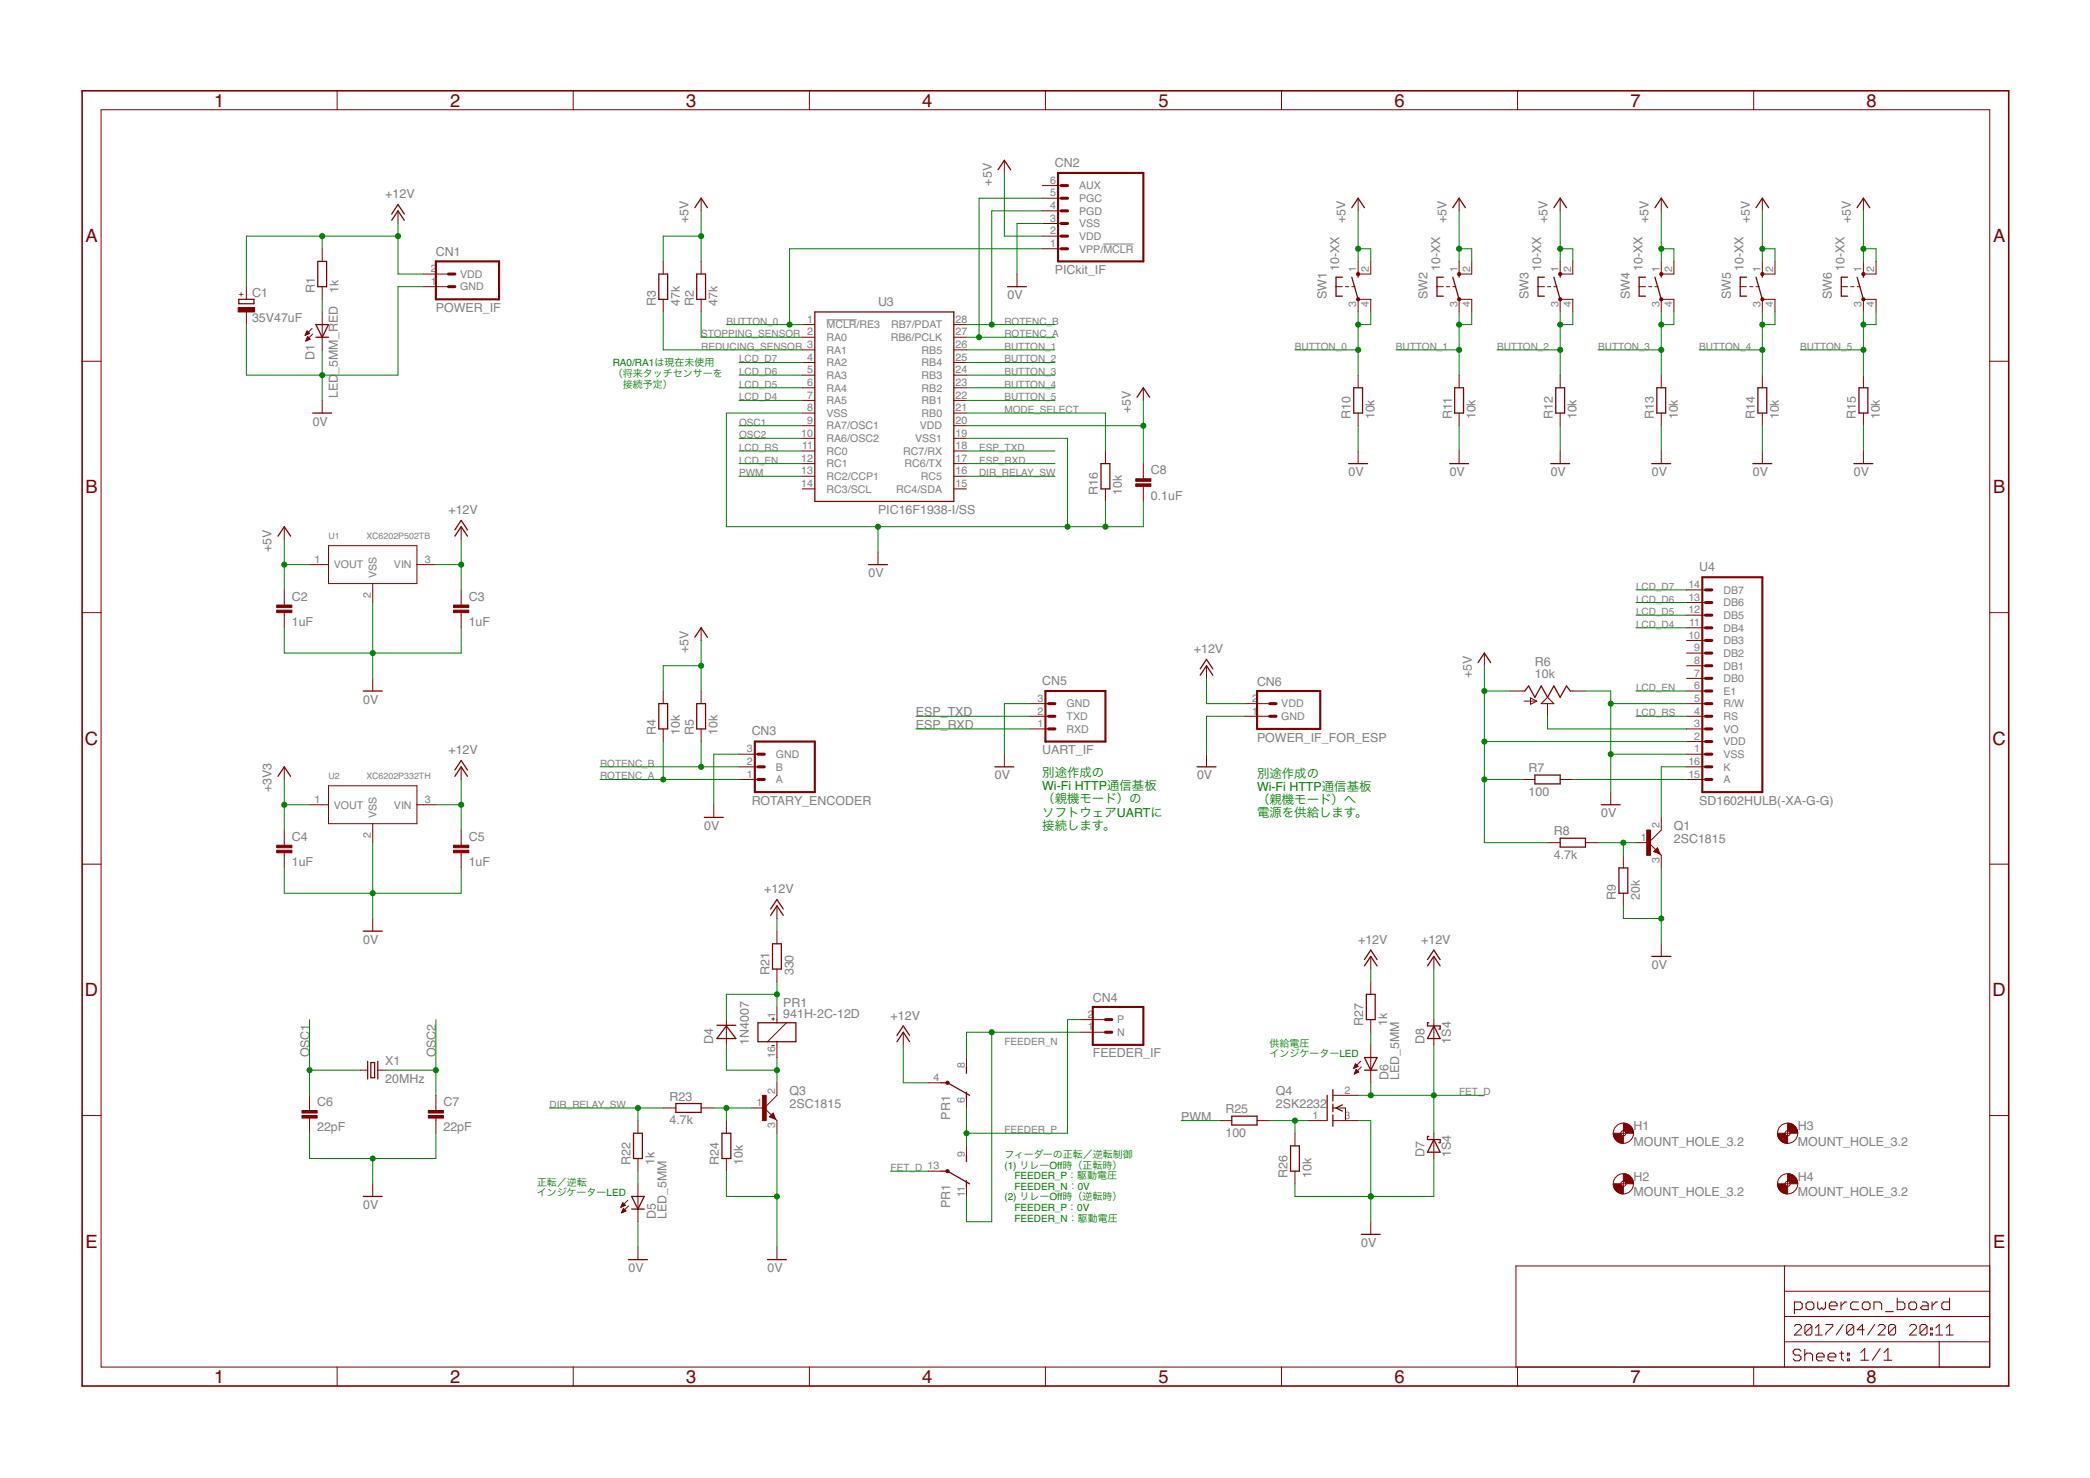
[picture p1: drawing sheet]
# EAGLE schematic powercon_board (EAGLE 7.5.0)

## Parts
C1  35V47uF  ELECAP_200MIL  [ELECAP_200MIL]
C2  1uF  CAP_200MIL  [CAP_200MIL]
C3  1uF  CAP_200MIL  [CAP_200MIL]
C4  1uF  CAP_200MIL  [CAP_200MIL]
C5  1uF  CAP_200MIL  [CAP_200MIL]
C6  22pF  CAP_200MIL  [CAP_200MIL]
C7  22pF  CAP_200MIL  [CAP_200MIL]
C8  0.1uF  CAP_200MIL  [CAP_200MIL]
CN1  POWER_IF  [HEADER_2PIN_POWER_IF]
CN2  PICkit_IF  PIC_CN_H  [HEADER_6PIN]
CN3  ROTARY_ENCODER  [HEADER_3PIN_ROT_ENC]
CN4  FEEDER_IF  [HEADER_2PIN_FEEDER_IF]
CN5  UART_IF  [HEADER_3PIN_UART_IF]
CN6  POWER_IF_FOR_ESP  POWER_IF  [HEADER_2PIN_POWER_IF]
D1  LED_5MM_RED  LED_5MM  [LED5MM]
D4  1N4007  [DIODE_300MIL]
D5  LED_5MM  [LED5MM]
D6  LED_5MM  [LED5MM]
D7  1S4  [DIODE-200MIL]
D8  1S4  [DIODE-200MIL]
H1  MOUNT_HOLE_3.2  [3,2]
H2  MOUNT_HOLE_3.2  [3,2]
H3  MOUNT_HOLE_3.2  [3,2]
H4  MOUNT_HOLE_3.2  [3,2]
PR1  941H-2C-12D  [941H-2C]
Q1  2SC1815  [TO-92NL]
Q3  2SC1815  [TO-92NL]
Q4  2SK2232  [TO-220]
R1  1k  RESISTOR_300MIL  [RESISTOR_0207_300MIL]
R2  47k  RESISTOR_300MIL  [RESISTOR_0207_300MIL]
R3  47k  RESISTOR_300MIL  [RESISTOR_0207_300MIL]
R4  10k  RESISTOR_300MIL  [RESISTOR_0207_300MIL]
R5  10k  RESISTOR_300MIL  [RESISTOR_0207_300MIL]
R6  10k  GF063XB  [GF063XB]
R7  100  RESISTOR_300MIL  [RESISTOR_0207_300MIL]
R8  4.7k  RESISTOR_300MIL  [RESISTOR_0207_300MIL]
R9  20k  RESISTOR_300MIL  [RESISTOR_0207_300MIL]
R10  10k  RESISTOR_300MIL  [RESISTOR_0207_300MIL]
R11  10k  RESISTOR_300MIL  [RESISTOR_0207_300MIL]
R12  10k  RESISTOR_300MIL  [RESISTOR_0207_300MIL]
R13  10k  RESISTOR_300MIL  [RESISTOR_0207_300MIL]
R14  10k  RESISTOR_300MIL  [RESISTOR_0207_300MIL]
R15  10k  RESISTOR_300MIL  [RESISTOR_0207_300MIL]
R16  10k  RESISTOR_300MIL  [RESISTOR_0207_300MIL]
R21  330  RESISTOR_300MIL  [RESISTOR_0207_300MIL]
R22  1k  RESISTOR_300MIL  [RESISTOR_0207_300MIL]
R23  4.7k  RESISTOR_300MIL  [RESISTOR_0207_300MIL]
R24  10k  RESISTOR_300MIL  [RESISTOR_0207_300MIL]
R25  100  RESISTOR_300MIL  [RESISTOR_0207_300MIL]
R26  10k  RESISTOR_300MIL  [RESISTOR_0207_300MIL]
R27  1k  RESISTOR_300MIL  [RESISTOR_0207_300MIL]
SW1  10-XX  [B3F-10XX]
SW2  10-XX  [B3F-10XX]
SW3  10-XX  [B3F-10XX]
SW4  10-XX  [B3F-10XX]
SW5  10-XX  [B3F-10XX]
SW6  10-XX  [B3F-10XX]
U1  XC6202P502TB  [TO92-LINE]
U2  XC6202P332TH  [TO92-LINE]
U3  PIC16F1938-I/SS  [SSOP28]
U4  SD1602HULB(-XA-G-G)  [HEADER_16PIN_SD1602]
X1  20MHz  HUSG-20.000-20  [HC-49/S]

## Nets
0V: C1.- C2.2 C3.2 C4.2 C5.2 C6.2 C7.2 C8.2 CN1.1(GND) CN2.3(VSS) CN3.3(GND) CN5.3(GND) CN6.1(GND) D1.K(C) D5.K(C) D7.A Q1.3(E) Q3.3(E) Q4.3(S) R6.E R9.1 R10.1 R11.1 R12.1 R13.1 R14.1 R15.1 R16.1 R24.1 R26.1 U1.2(VSS) U2.2(VSS) U3.8(VSS) U3.19(VSS1) U4.1(VSS) U4.5(R/W)
+3V3: C4.1 U2.1(VOUT)
+5V: C2.1 C8.1 CN2.2(VDD) R2.2 R3.2 R4.2 R5.2 R6.A R7.1 R8.1 SW1.1(S) SW1.2(S1) SW2.1(S) SW2.2(S1) SW3.1(S) SW3.2(S1) SW4.1(S) SW4.2(S1) SW5.1(S) SW5.2(S1) SW6.1(S) SW6.2(S1) U1.1(VOUT) U3.20(VDD) U4.2(VDD)
+12V: C1.+ C3.1 C5.1 CN1.2(VDD) CN6.2(VDD) D8.C PR1.4(2:P) R1.2 R21.2 R27.2 U1.3(VIN) U2.3(VIN)
BUTTON_0: CN2.1(VPP/!MCLR) R10.2 SW1.3(P) SW1.4(P1) U3.1(!MCLR!/RE3)
BUTTON_1: R11.2 SW2.3(P) SW2.4(P1) U3.26(RB5)
BUTTON_2: R12.2 SW3.3(P) SW3.4(P1) U3.25(RB4)
BUTTON_3: R13.2 SW4.3(P) SW4.4(P1) U3.24(RB3)
BUTTON_4: R14.2 SW5.3(P) SW5.4(P1) U3.23(RB2)
BUTTON_5: R15.2 SW6.3(P) SW6.4(P1) U3.22(RB1)
DIR_RELAY_SW: R22.2 R23.1 U3.16(RC5)
ESP_RXD: CN5.1(RXD) U3.17(RC6/TX)
ESP_TXD: CN5.2(TXD) U3.18(RC7/RX)
FEEDER_N: CN4.1(N) PR1.8(2:S) PR1.11(3:O)
FEEDER_P: CN4.2(P) PR1.6(2:O) PR1.9(3:S)
FET_D: D6.K(C) D7.C D8.A PR1.13(3:P) Q4.2(D)
LCD_D4: U3.7(RA5) U4.11(DB4)
LCD_D5: U3.6(RA4) U4.12(DB5)
LCD_D6: U3.5(RA3) U4.13(DB6)
LCD_D7: U3.4(RA2) U4.14(DB7)
LCD_EN: U3.12(RC1) U4.6(E1)
LCD_RS: U3.11(RC0) U4.4(RS)
MODE_SELECT: R16.2 U3.21(RB0)
N$1: D1.A R1.1
N$2: Q1.1(B) R8.2 R9.2
N$3: Q4.1(G) R25.2 R26.2
N$4: R6.S U4.3(VO)
N$5: Q1.2(C) U4.16(K)
N$6: R7.2 U4.15(A)
N$8: D6.A R27.1
N$13: D4.C PR1.1(1:+) R21.1
N$14: Q3.1(B) R23.2 R24.2
N$15: D4.A PR1.16(1:-) Q3.2(C)
N$16: D5.A R22.1
OSC1: C6.1 U3.9(RA7/OSC1) X1.1
OSC2: C7.1 U3.10(RA6/OSC2) X1.2
PWM: R25.1 U3.13(RC2/CCP1)
REDUCING_SENSOR: R3.1 U3.3(RA1)
ROTENC_A: CN2.5(PGC) CN3.1(A) R4.1 U3.27(RB6/PCLK)
ROTENC_B: CN2.4(PGD) CN3.2(B) R5.1 U3.28(RB7/PDAT)
STOPPING_SENSOR: R2.1 U3.2(RA0)
Unconnected: CN2.6(AUX) U3.14(RC3/SCL) U3.15(RC4/SDA) U4.7(DB0) U4.8(DB1) U4.9(DB2) U4.10(DB3)

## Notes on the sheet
- RA0/RA1は現在未使用
  （将来タッチセンサーを
  　接続予定）
- 別途作成の
  Wi-Fi HTTP通信基板
  （親機モード）へ
  電源を供給します。
- 別途作成の
  Wi-Fi HTTP通信基板
  （親機モード）の
  ソフトウェアUARTに
  接続します。
- 供給電圧
  インジケーターLED
- 正転／逆転
  インジケーターLED
- フィーダーの正転／逆転制御
  (1) リレーOff時（正転時）
  　FEEDER_P：駆動電圧
  　FEEDER_N：0V
  (2) リレーOff時（逆転時）
  　FEEDER_P：0V
  　FEEDER_N：駆動電圧
